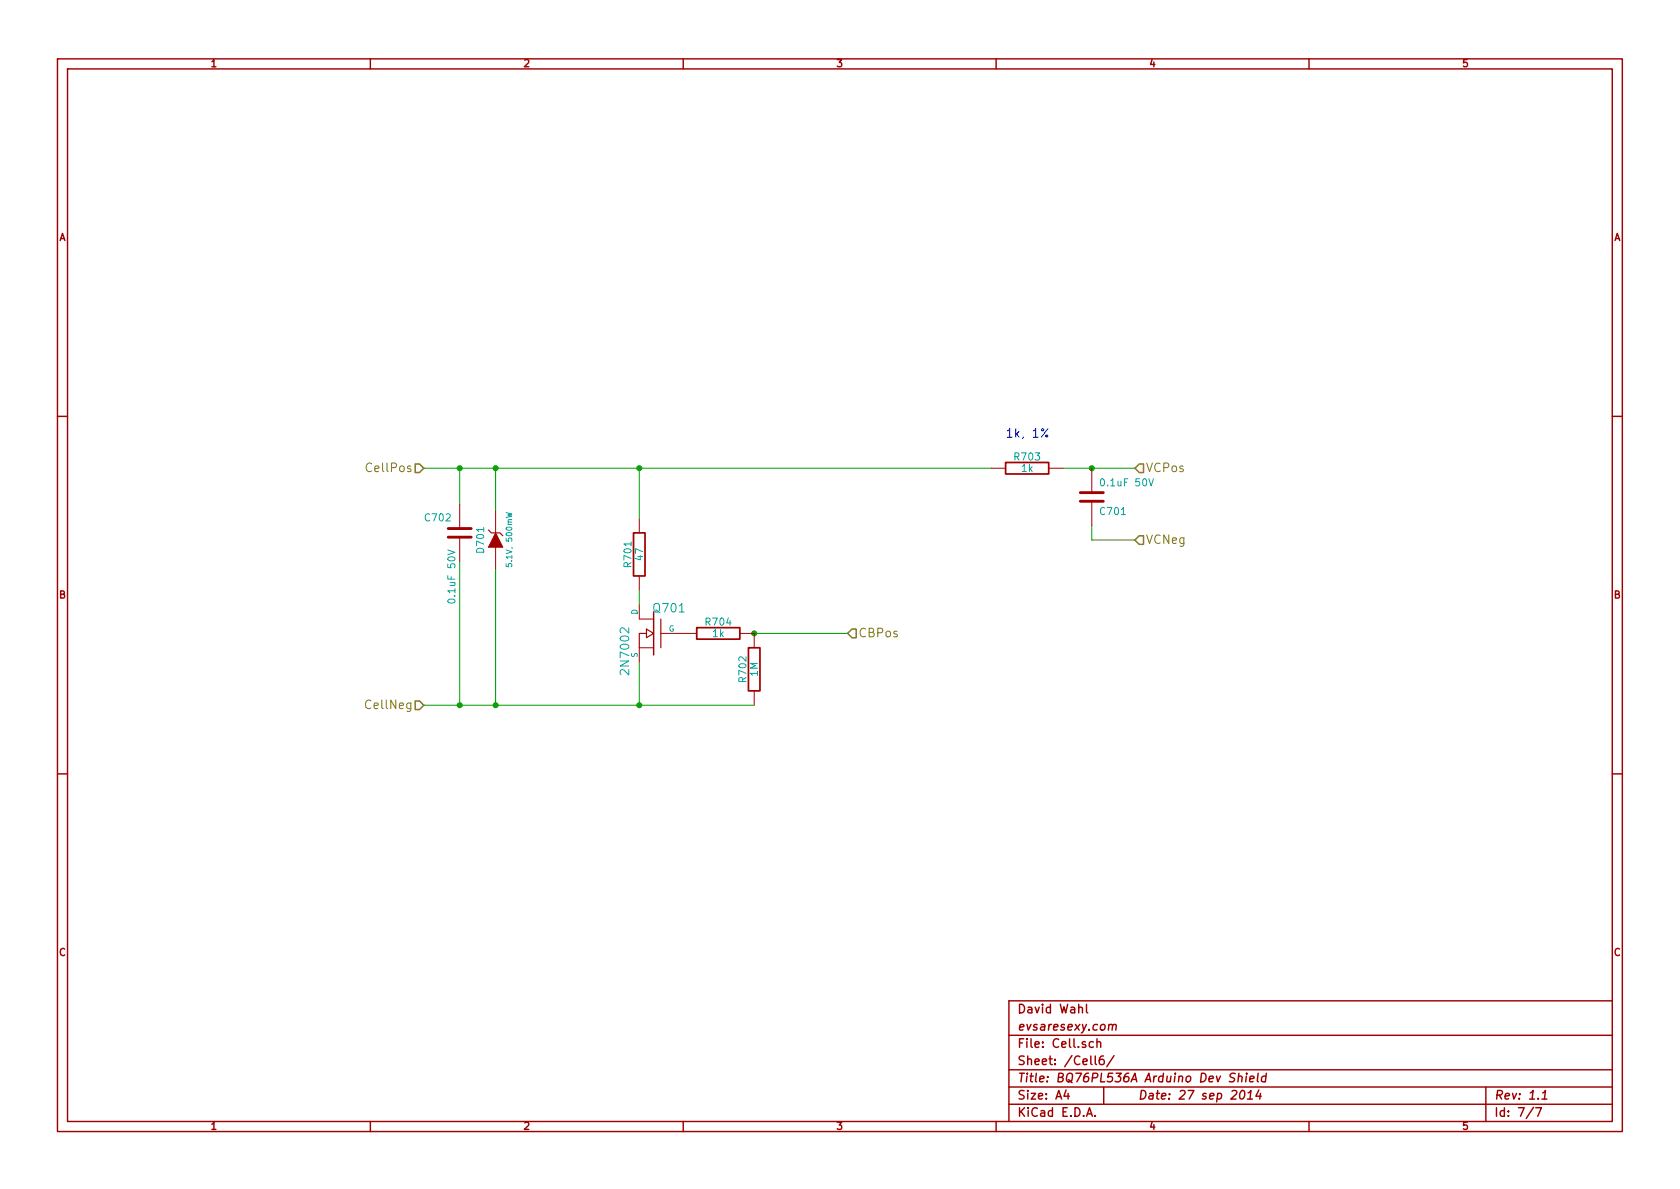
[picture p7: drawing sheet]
<svg xmlns="http://www.w3.org/2000/svg" width="297mm" height="210mm" viewBox="0 0 297 210" stroke-linecap="round" stroke-linejoin="round" font-family="sans-serif">
<g fill="none" stroke="#a00000" stroke-width=".25">
<path d="M10.2 10.4h276.6v189.7h-276.6zM11.9 12.2h273.2v186.1h-273.2zM65.5 10.4v1.8M120.8 10.4v1.8M176.1 10.4v1.8M231.4 10.4v1.8M10.2 73.6h1.7M285.1 73.6h1.7M115.6 108.2v7.6M10.2 136.8h1.7M285.1 136.8h1.7M190.7 178.3l.1-.1a.36 .36 0 0 1 .6 .1v.8"/>
<path d="M192.1 177.6v1.3l.2 .2M285.1 177h-106.7v21.3M65.5 198.3v1.8M120.8 198.3v1.8M176.1 198.3v1.8M178.4 183.1h106.7M178.4 189.2h106.7M178.4 195.3h106.7M178.4 192.2h106.7M188.5 192.8l-.4 1h1M188.8 193.3v1.1M192.1 197.4l.5-1.5 .5 1.5"/>
<path d="M192.3 197h.7M193.3 184.3a.48 .48 0 0 0-.6 0v.8l.2 .1 .4-.1M193.6 197.3v.1M193.6 186.7v1.4l.3 .2M194 184.3a.36 .36 0 0 1 .6 .1v.8M194 183.7v1.5M195.1 186.7a.62 .62 0 0 0-.7 .7v.6l.3 .3 .5-.2v-.6a.48 .48 0 0 0-.8 0v.1M195.1 192.2v3.1M196.1 181.3l.2-.2 .3 .1v1M196.1 181.1l-.1 1.1M196.7 181.4a.35 .35 0 0 1 .4-.3 .35 .35 0 0 1 .3 .3l-.1 .8M197 186.7l-1.3 1.9"/>
<path d="M218.4 189.9a.61 .61 0 0 0-.9 .2v.3l.5 .2a.36 .36 0 0 1 .3 .4 .36 .36 0 0 1-.4 .3l-.6-.1M219 190.4l.2-.1 .4 .1-.1 .9M219 189.8l-.1 1.5M219.4 193l.4-.2a.88 .88 0 0 1-.3 1.6l-.3-.3a1.19 1.19 0 0 1 .2-1.1zM220.4 190.3l-.2 1M220.4 189.8v.1M220.5 194.4h.9M220.7 193.3l.5-.5-.2 1.6M221 190.8l.7-.1v-.3h-.6l-.2 .7 .2 .2 .5-.1M222.5 189.8l-.2 1.3 .2 .2M222.6 192.8l-.6 1h1M222.9 193.3l-.2 1.1"/>
<path d="M223.8 190.4l-.1-.1a.52 .52 0 0 0-.6 .3v.6l.2 .1 .4-.1M223.9 189.8l-.2 1.5M231.4 198.3v1.8M262.7 192.2v6.1M271.1 195.8l-1.3 2M271.5 195.9h1l-.6 1.5M272.6 194.4h.9M272.7 193.3l.6-.5-.2 1.6"/>
</g>
<g fill="#00a000" stroke="#00a000" stroke-width=".25">
<circle cx="133.3" cy="112" r=".41"/>
<circle cx="87.6" cy="124.7" r=".41"/>
<circle cx="81.3" cy="124.7" r=".41"/>
<circle cx="87.6" cy="82.8" r=".41"/>
<circle cx="193" cy="82.8" r=".41"/>
<circle cx="81.3" cy="82.8" r=".41"/>
<circle cx="113" cy="124.7" r=".41"/>
<circle cx="113" cy="82.8" r=".41"/>
</g>
<path d="M74.9 82.8h100.4M81.3 82.8v6.3M81.3 99.3v25.4M87.6 82.8v7.6M113 82.8v8.9M188 82.8h12.7M193 93v2.5h7.7M87.6 100.6v24.1M113 104.4v2.5M113 117.1v7.6M133.3 112h16.6M74.9 124.7h58.4" fill="none" stroke="#00a000" stroke-width=".18"/>
<path d="M112 94.2h2v7.6h-2zM177.8 81.8h7.6v2h-7.6zM123.2 111h7.6v2h-7.6zM132.3 114.5h2.1v7.7h-2.1z" fill="none" stroke="#a00000" stroke-width=".3"/>
<g fill="none" stroke="#a00000" stroke-width=".18">
<path d="M81.3 89.1v4.4M81.3 95v4.3M87.6 90.4v3.8M87.6 96.8v3.8M113 91.7v2.5M175.3 82.8h2.5M185.4 82.8h2.6M193 82.8v4.3M193 88.6v4.4M113 101.8v2.6M113 106.9v2.6h2.6M115.6 114.5h-2.6v2.6"/>
<path d="M116.8 112h6.4M130.8 112h2.5v2.5M133.3 122.2v2.5"/>
</g>
<path d="M79.2 95h4.1M79.2 93.5h4.1M191 87.1h4.1M191 88.6h4.1" fill="none" stroke="#a00000" stroke-width=".51"/>
<path d="M79.2 97.3l1.2 .4-1.2 .4M89.5 90.6l1 .3-.7 .2 .7 .2-1 .2M203.1 84.7l.4 1.2 .5-1.2" fill="none" stroke="#00a0a0" stroke-width=".18"/>
<path d="M87.6 94.2l1.3 2.6h-2.5z" fill="#a00000" stroke="#a00000" stroke-width=".18"/>
<path d="M86.4 93.7l.5 .5h1.5l.5 .5M114.3 112h-1.3v2.5M114.3 111.2l1.3 .8-1.3 .8zM116.8 109.5v5" fill="none" stroke="#a00000" stroke-width=".2"/>
<path d="M184.9 77h.3v.2h-.3zM185.3 75.8l-1.2 1.5" fill="none" stroke="#00f" stroke-width=".18"/>
<path d="M73.4 82h.8l.7 .8-.7 .8h-.8zM201.4 94.7h.8v1.6h-.8l-.7-.8zM201.4 82h.8v1.6h-.8l-.7-.8zM150.6 111.2h.8v1.6h-.8l-.7-.8zM73.4 123.9h.8l.7 .8-.7 .8h-.8z" fill="none" stroke="#808000" stroke-width=".25"/>
<text font-size="2.1" fill="#00f" x="177.8" y="77.5">1k, 1%</text>
<g font-size="2.1" fill="#808000">
<text x="65.2" y="83.6">CellPos</text>
<text x="202.6" y="83.6">VCPos</text>
<text x="202.6" y="96.3">VCNeg</text>
<text x="151.8" y="112.8">CBPos</text>
<text x="65.1" y="125.5">CellNeg</text>
</g>
<g font-size="2.1" fill="#00a0a0">
<text x="115.7" y="108.4">Q701</text>
<text x="111.3" y="118.9" transform="rotate(-90 111.3 118.9)">2N7002</text>
</g>
<g font-size="2.1" fill="#a00000">
<text x="179.9" y="179.3">David Wahl</text>
<text x="179.9" y="185.4">File: Cell.sch</text>
<text x="179.9" y="182.3">evsaresexy.com</text>
<text x="179.9" y="191.5">Title: BQ76PL536A Arduino Dev Shield</text>
<text x="179.9" y="188.4">Sheet: /Cell6/</text>
<text x="179.9" y="197.6">KiCad E.D.A.</text>
<text x="179.9" y="194.5">Size: A4</text>
<text x="201.2" y="194.5">Date: 27 sep 2014</text>
<text x="264.2" y="194.5">Rev: 1.1</text>
<text x="264.2" y="197.6">Id: 7/7</text>
</g>
<g font-size="1.8" fill="#a00000">
<text x="37.3" y="11.9">1</text>
<text x="92.7" y="11.9">2</text>
<text x="148" y="11.9">3</text>
<text x="203.3" y="11.9">4</text>
<text x="258.6" y="11.9">5</text>
<text x="10.4" y="42.7">A</text>
<text x="285.3" y="42.7">A</text>
<text x="10.4" y="105.9">B</text>
<text x="285.3" y="105.9">B</text>
<text x="10.4" y="169.1">C</text>
<text x="285.3" y="169.1">C</text>
<text x="37.3" y="199.8">1</text>
<text x="92.7" y="199.8">2</text>
<text x="148" y="199.8">3</text>
<text x="203.3" y="199.8">4</text>
<text x="258.6" y="199.8">5</text>
</g>
<g font-size="1.8" fill="#00a0a0">
<text x="179.5" y="81.5">R703</text>
<text x="180.6" y="83.5">1k</text>
<text x="195.1" y="86">0.1uF 50V</text>
<text x="75.3" y="92.2">C702</text>
<text x="194.7" y="91.1">C701</text>
<text x="85.6" y="97.6" transform="rotate(-90 85.6 97.6)">D701</text>
<text x="111.7" y="100.1" transform="rotate(-90 111.7 100.1)">R701</text>
<text x="113.7" y="99" transform="rotate(-90 113.7 99)">47</text>
<text x="80.6" y="106.1" transform="rotate(-90 80.6 106.1)">0.1uF 50V</text>
<text x="124.9" y="110.7">R704</text>
<text x="126" y="112.7">1k</text>
<text x="134.1" y="119.6" transform="rotate(-90 134.1 119.6)">1M</text>
<text x="132" y="120.5" transform="rotate(-90 132 120.5)">R702</text>
</g>
<g font-size="1.4" fill="#00a0a0">
<text x="90.6" y="99.8" transform="rotate(-90 90.6 99.8)">5.1V, 500mW</text>
<text x="112.8" y="108.7" transform="rotate(-90 112.8 108.7)">D</text>
<text x="118.2" y="111.8">G</text>
<text x="112.8" y="116.3" transform="rotate(-90 112.8 116.3)">S</text>
</g>
</svg>
